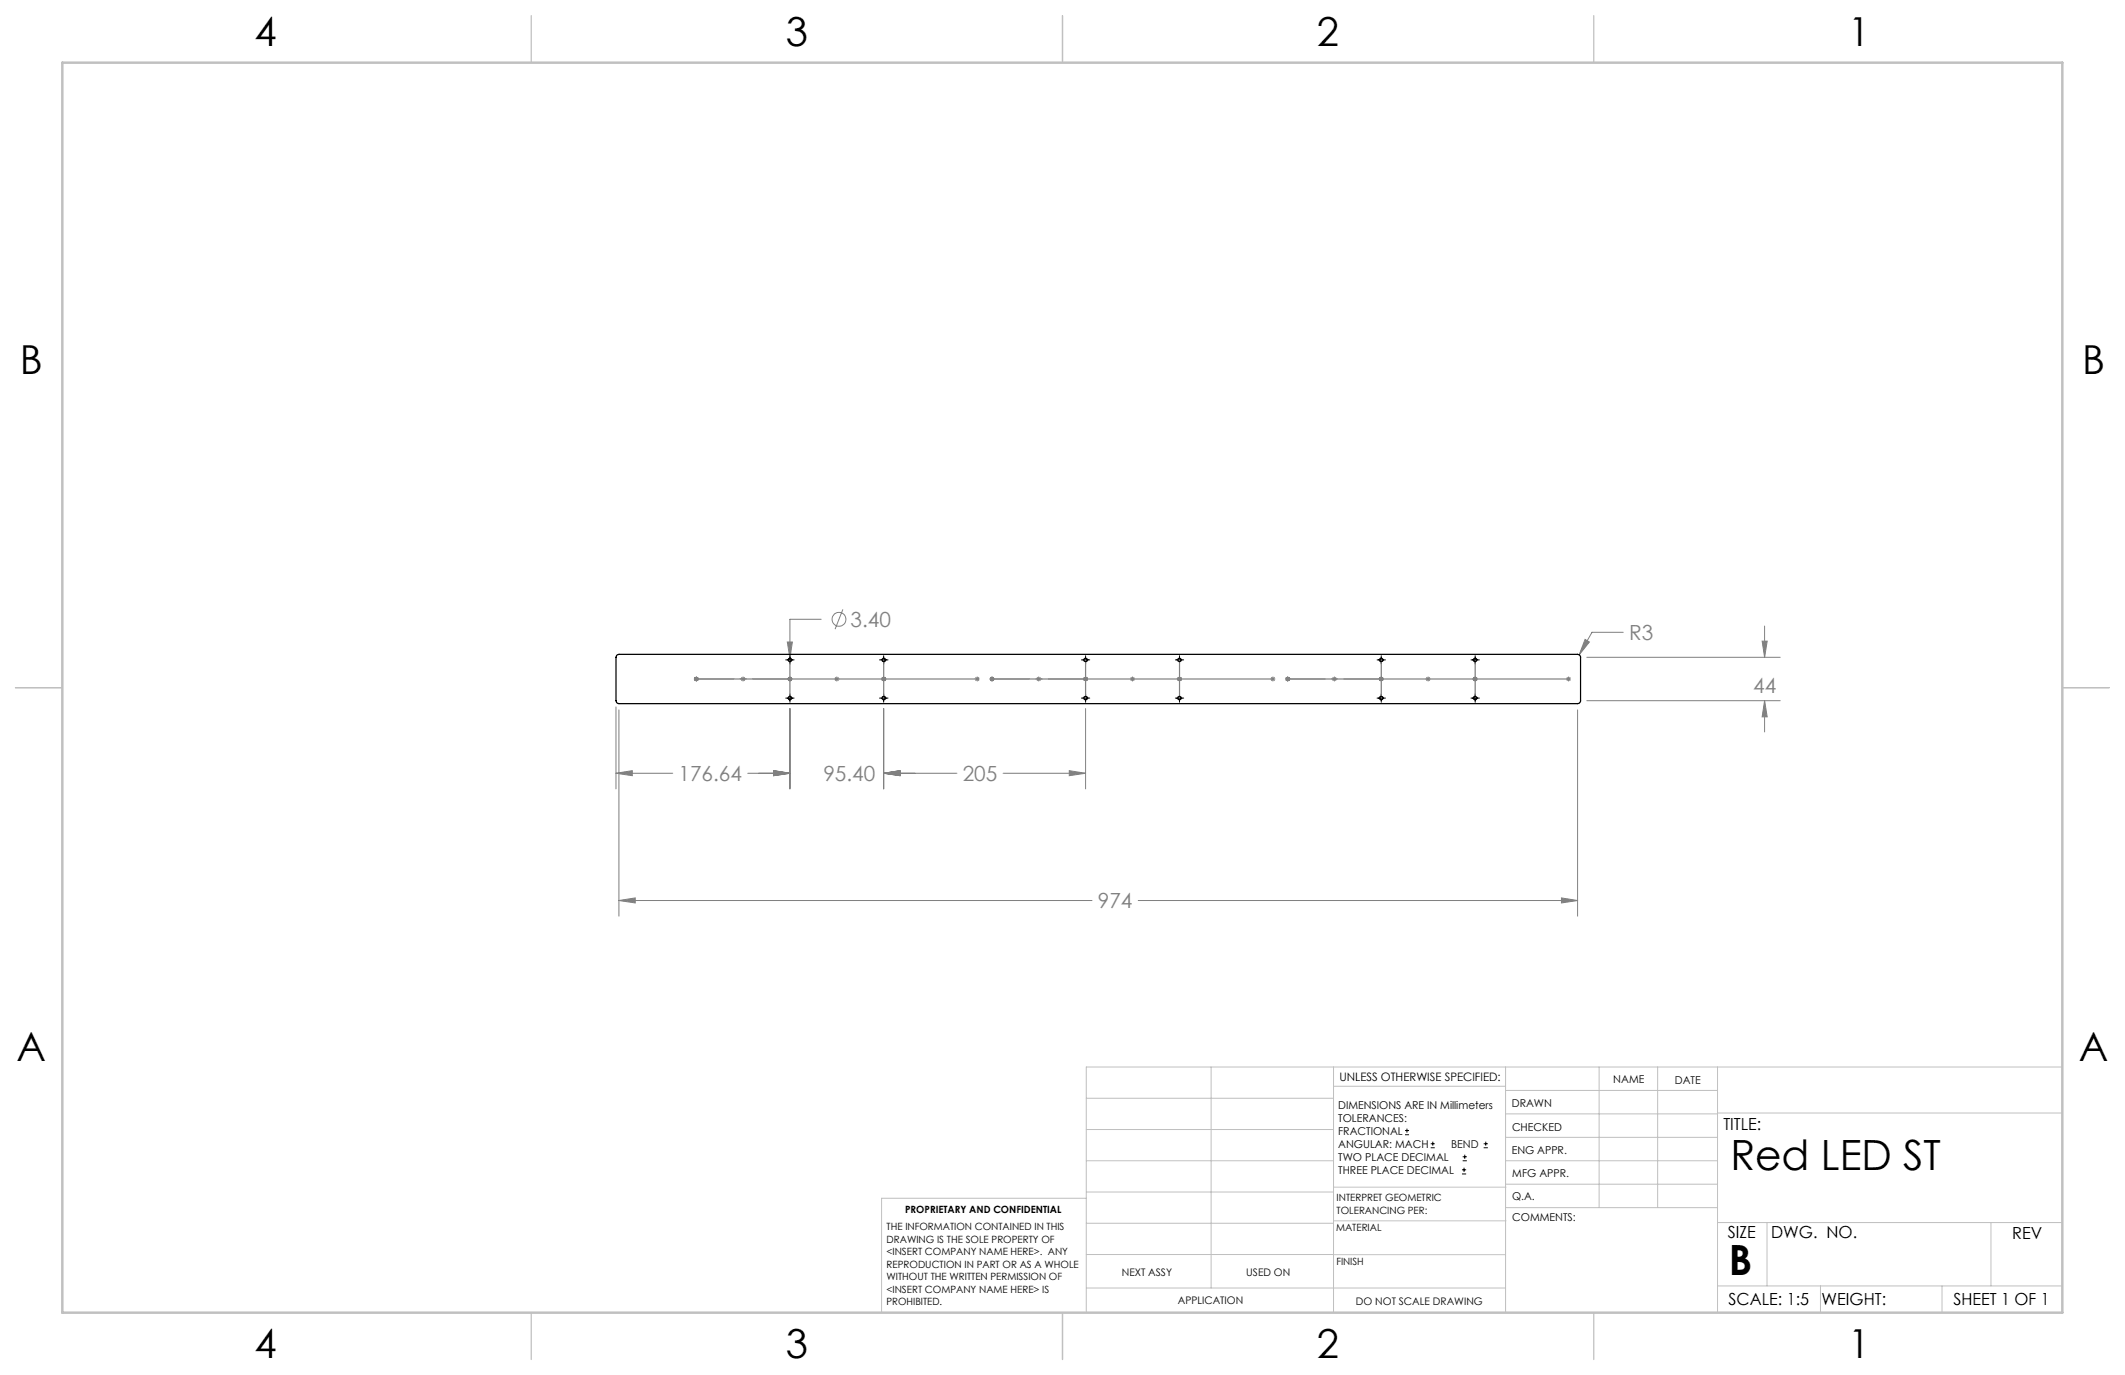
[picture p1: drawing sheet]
<svg xmlns="http://www.w3.org/2000/svg" width="432mm" height="279mm" viewBox="0 0 432 279" stroke-linecap="round" stroke-linejoin="round" font-family="sans-serif">
<g fill="none" stroke="#808080" stroke-width=".2">
<path d="M141 138h1M141.1 137.6l.8 .7M141.5 137.5v1M141.9 137.6l-.8 .7M150.5 138h1M150.6 137.6l.7 .7M151 137.5v1M151.3 137.6l-.7 .7M160 138h1M160 134.1h1M160 130.5h1l-.5 3.3zM160.2 137.6l.7 .7"/>
<path d="M160.2 133.7l.7 .7M160.5 137.5v1M160.9 137.6l-.7 .7M160.9 133.7l-.7 .7M166.9 125.8h-6.4v8.8M169.5 138h1M169.7 137.6l.7 .7M170 137.5v1M170.4 137.6l-.7 .7M171.3 123.8l-1.6 4M179.1 138h1M179.1 134.1h1"/>
<path d="M179.2 137.6l.8 .7M179.2 133.7l.8 .7M179.6 133.6v1M179.6 137.5v1M180 137.6l-.8 .7M180 133.7l-.8 .7M198.1 138h1M198.2 137.6l.7 .7M198.6 137.5v1M198.9 137.6l-.7 .7M201.1 138h1M201.2 137.6l.7 .7"/>
<path d="M201.6 137.5v1M201.9 137.6l-.7 .7M210.6 138h1M210.7 137.6l.7 .7M211.1 137.5v1M211.4 137.6l-.7 .7M220.1 138h1M220.1 134.1h1M220.2 137.6l.7 .7M220.2 133.7l.7 .7M220.6 133.6v1M220.6 137.5v1"/>
<path d="M220.9 137.6l-.7 .7M220.9 133.7l-.7 .7M229.6 138h1M229.8 137.6l.7 .7M230.1 137.5v1M230.5 137.6l-.7 .7M239.1 138h1.1M239.1 134.1h1.1M239.3 137.6l.7 .7M239.3 133.7l.7 .7M239.7 133.6v1M239.7 137.5v1"/>
<path d="M240 137.6l-.7 .7M240 133.7l-.7 .7M258.2 138h1M258.3 137.6l.7 .7M258.7 137.5v1M259 137.6l-.7 .7M261.2 138h.9M261.3 137.6l.7 .7M261.7 137.5v1M262 137.6l-.7 .7M270.7 138h1M270.8 137.6l.7 .7"/>
<path d="M271.1 137.5v1M271.5 137.6l-.7 .7M280.2 138h1M280.2 134.1h1M280.3 137.6l.7 .7M280.3 133.7l.7 .7M280.7 133.6v1M280.7 137.5v1M281 137.6l-.7 .7M281 133.7l-.7 .7M289.7 138h1M289.8 137.6l.7 .7"/>
<path d="M290.2 137.5v1M290.5 137.6l-.7 .7M299.2 138h1M299.2 134.1h1M299.4 137.6l.7 .7M299.4 133.7l.7 .7M299.8 133.6v1M299.8 137.5v1M300.1 137.6l-.7 .7M300.1 133.7l-.7 .7M318.2 138h1M318.4 137.6l.7 .7"/>
<path d="M318.7 137.5v1M319.1 137.6l-.7 .7M322.1 129.9l.9 .6-2.1 2.6zM322.4 133.6h39.3M329.8 128.5h-6.3l-2.6 4.6M358.1 130.3h1l-.5 3.3zM358.6 127.2v6.4M125.2 157.1l3.3-.5v1zM125.2 143.7v16.6M125.2 157.1h11.5M125.8 144.3v41.9M151.9 157.1h8.6"/>
<path d="M157.2 156.6l3.3 .5-3.3 .5zM160 141.9h1M160.2 141.5l.7 .7M160.5 141.4v.9M160.5 144v16.3M160.9 141.5l-.7 .7M179.1 141.9h1M179.2 141.5l.8 .7M179.6 157.1l3.3-.5v1zM179.6 141.4v.9M179.6 144v16.3M179.6 157.1h14.9"/>
<path d="M180 141.5l-.8 .7M203.8 157.1h16.8M217.3 156.6l3.3 .5-3.3 .5zM220.1 141.9h1M220.2 141.5l.7 .7M220.6 144v16.3M220.6 141.4v.9M220.9 141.5l-.7 .7M239.1 141.9h1.1M239.3 141.5l.7 .7M239.7 141.4v.9M240 141.5l-.7 .7"/>
<path d="M280.2 141.9h1M280.3 141.5l.7 .7M280.7 141.4v.9M281 141.5l-.7 .7M299.2 141.9h1M299.4 141.5l.7 .7M299.8 141.4v.9M300.1 141.5l-.7 .7M320.6 144.3v41.9M322.4 142.4h39.3M358.6 142.4l.5 3.3h-1zM358.6 142.4v6.3"/>
<path d="M125.8 183l3.3-.5v1zM125.8 183h96.1M231.3 183h89.3M317.3 182.5l3.3 .5-3.3 .5z"/>
<circle cx="170.5" cy="125.8" r="1.41"/>
</g>
<g fill="none" stroke="#000" stroke-width=".2">
<path d="M159.7 134.1h1.7M160.5 133.2v1.7M178.7 134.1h1.7M179.6 133.2v1.7M219.7 134.1h1.7M220.6 133.2v1.7M238.8 134.1h1.7M239.7 133.2v1.7M279.8 134.1h1.7M280.7 133.2v1.7M298.9 134.1h1.7M299.8 133.2v1.7"/>
<path d="M159.7 141.9h1.7M160.5 141v1.7M178.7 141.9h1.7M179.6 141v1.7M219.7 141.9h1.7M220.6 141v1.7M238.8 141.9h1.7M239.7 141v1.7M279.8 141.9h1.7M280.7 141v1.7M298.9 141.9h1.7M299.8 141v1.7"/>
<path d="M285.5 230.6h.8M285.5 229.7h.8M285.9 229.3v.9M290.7 233.2h.8M290.7 232.4h.8M291.1 232v.8M297.1 238.5h.8M297.1 237.7h.8M297.2 235.9h.9M297.2 235.1h.9M297.5 237.3v.8M297.6 234.6v.9"/>
<path d="M301.5 233.2h.8M301.5 232.4h.8M301.9 232v.8"/>
</g>
<g fill="none" stroke="#c0c0c0" stroke-width=".2">
<path d="M246.1 216.8v44.9M271 216.8v49.9M305.9 216.8v49.9M324.9 216.8v28.6M336.8 216.8v28.6M349 216.8v49.9M419.1 216.8h-198.4v49.9M220.7 235.9h50.3M220.7 229.5h50.3M220.7 223.2h50.3M271 220.7h34.9M305.9 231.1h43.1"/>
<path d="M305.9 226.3h43.1M305.9 221.6h43.1M305.9 235.9h43.1M349 226.2h70.1M220.7 248.6h50.3M220.7 242.2h50.3M220.7 254.9h50.3M220.7 243.5h-41.6v23.2M271 255h34.9M271 248.1h35M271 241.2h35M305.9 240.6h43.1"/>
<path d="M306 245.4h43M349 248.4h70.1M359.1 248.4v12.9M404.6 248.4v12.9M220.7 261.7h85.2M349 261.3h70.1M369.9 261.3v5.4M394.6 261.3v5.4"/>
</g>
<path d="M108 3.2v9.5M215.9 3.2v9.5M323.8 3.2v9.5M3.1 139.7h9.6M419.1 139.7h9.5M108 266.7v9.6M215.9 266.7v9.6M323.8 266.7v9.6" fill="none" stroke="#c0c0c0" stroke-width=".25"/>
<path d="M12.7 12.7h406.4v254h-406.4z" fill="none" stroke="#c0c0c0" stroke-width=".5"/>
<path d="M141.5 138h57.1M160.5 134.1v7.8M179.6 134.1v7.8M201.6 138h57.1M220.6 134.1v7.8M239.7 134.1v7.8M261.7 138h57M280.7 134.1v7.8M299.8 134.1v7.8" fill="none" stroke="#808080" stroke-width=".25"/>
<path d="M160.5 138h-19M220.6 138h-19M280.7 138h-19" fill="none" stroke="#808080" stroke-width=".2" stroke-dasharray="15.2 1.3 1.3 1.3" stroke-dashoffset="7.6"/>
<path d="M125.8 183l3.3-.5v1zM317.3 182.5l3.3 .5-3.3 .5zM358.6 142.4l.5 3.3h-1zM358.1 130.3h1l-.5 3.3zM322.1 129.9l-1.2 3.2 2.1-2.6zM160 130.5l.5 3.3 .5-3.3zM157.2 156.6l3.3 .5-3.3 .5zM125.2 157.1l3.3-.5v1zM179.6 157.1l3.3-.5v1zM157.2 156.6l3.3 .5-3.3 .5zM179.6 157.1l3.3-.5v1zM217.3 156.6l3.3 .5-3.3 .5z" fill="#808080"/>
<g fill="none" stroke="#000" stroke-width=".25">
<path d="M125.3 133.1l.5-.1h194.8a.6 .6 0 0 1 .6 .6v8.8a.6 .6 0 0 1-.6 .6h-194.8a.6 .6 0 0 1-.6-.6v-8.8z"/>
<circle cx="160.5" cy="134.1" r=".34"/>
<circle cx="179.6" cy="134.1" r=".34"/>
<circle cx="220.6" cy="134.1" r=".34"/>
<circle cx="239.7" cy="134.1" r=".34"/>
<circle cx="280.7" cy="134.1" r=".34"/>
<circle cx="299.7" cy="134.1" r=".34"/>
<circle cx="160.5" cy="141.8" r=".34"/>
<circle cx="179.6" cy="141.8" r=".34"/>
<circle cx="220.6" cy="141.8" r=".34"/>
<circle cx="239.7" cy="141.8" r=".34"/>
<circle cx="280.7" cy="141.8" r=".34"/>
<circle cx="299.7" cy="141.8" r=".34"/>
</g>
<g font-size="8.5">
<text x="351.6" y="237.7">Red LED ST</text>
<text x="351.3" y="259">B</text>
</g>
<g font-size="8.1">
<text x="51.7" y="9.3">4</text>
<text x="159.7" y="9.3">3</text>
<text x="267.6" y="9.3">2</text>
<text x="375.6" y="9.3">1</text>
<text x="4" y="76">B</text>
<text x="423.1" y="76">B</text>
<text x="3.3" y="215.7">A</text>
<text x="422.4" y="215.7">A</text>
<text x="51.7" y="276">4</text>
<text x="159.7" y="276">3</text>
<text x="267.6" y="276">2</text>
<text x="375.6" y="276">1</text>
</g>
<g font-size="4.2" fill="#808080">
<text x="172.8" y="127.4">3.40</text>
<text x="331.1" y="130.1">R3</text>
<text x="356.2" y="140.9">44</text>
<text x="137.9" y="158.7">176.64</text>
<text x="167.3" y="158.7">95.40</text>
<text x="195.6" y="158.7">205</text>
<text x="223.1" y="184.6">974</text>
</g>
<g font-size="3.4">
<text x="350.2" y="229.5">TITLE:</text>
<text x="351.1" y="251.6">SIZE</text>
<text x="359.9" y="251.6">DWG. NO.</text>
<text x="408.9" y="251.7">REV</text>
<text x="351.2" y="265.2">SCALE: 1:5</text>
<text x="370.1" y="265.3">WEIGHT:</text>
<text x="396.9" y="265.2">SHEET 1 OF 1</text>
</g>
<text font-size="2.4" x="272.2" y="219.7">UNLESS OTHERWISE SPECIFIED:</text>
<g font-size="2.2">
<text x="327.8" y="220.1">NAME</text>
<text x="340.3" y="220.2">DATE</text>
<text x="271.9" y="225.3">DIMENSIONS ARE IN Millimeters</text>
<text x="271.9" y="227.9">TOLERANCES:</text>
<text x="307.2" y="224.9">DRAWN</text>
<text x="271.9" y="230.6">FRACTIONAL</text>
<text x="271.9" y="233.2">ANGULAR: MACH</text>
<text x="294.9" y="233.2">BEND</text>
<text x="307.3" y="229.8">CHECKED</text>
<text x="271.9" y="235.9">TWO PLACE DECIMAL</text>
<text x="271.9" y="238.5">THREE PLACE DECIMAL</text>
<text x="307.2" y="234.5">ENG APPR.</text>
<text x="307.3" y="239.2">MFG APPR.</text>
<text x="307.3" y="243.9">Q.A.</text>
<text x="307.3" y="248.1">COMMENTS:</text>
</g>
<g font-size="2.1">
<text x="227.9" y="259.2">NEXT ASSY</text>
<text x="253.3" y="259.2">USED ON</text>
<text x="239.3" y="265">APPLICATION</text>
<text x="275.5" y="265.1">DO NOT SCALE DRAWING</text>
</g>
<g font-size="2">
<text x="271.6" y="244.1">INTERPRET GEOMETRIC</text>
<text x="180.2" y="250">THE INFORMATION CONTAINED IN THIS</text>
<text x="183.9" y="246.4">PROPRIETARY AND CONFIDENTIAL</text>
<text x="271.5" y="250.2">MATERIAL</text>
<text x="271.6" y="246.6">TOLERANCING PER:</text>
<text x="180.2" y="252.5">DRAWING IS THE SOLE PROPERTY OF</text>
<text x="180.2" y="255.1">&lt;INSERT COMPANY NAME HERE&gt;. ANY</text>
<text x="180.2" y="257.6">REPRODUCTION IN PART OR AS A WHOLE</text>
<text x="271.5" y="257">FINISH</text>
<text x="180.2" y="260.1">WITHOUT THE WRITTEN PERMISSION OF</text>
<text x="180.2" y="262.6">&lt;INSERT COMPANY NAME HERE&gt; IS</text>
<text x="180.2" y="265.2">PROHIBITED.</text>
</g>
</svg>
